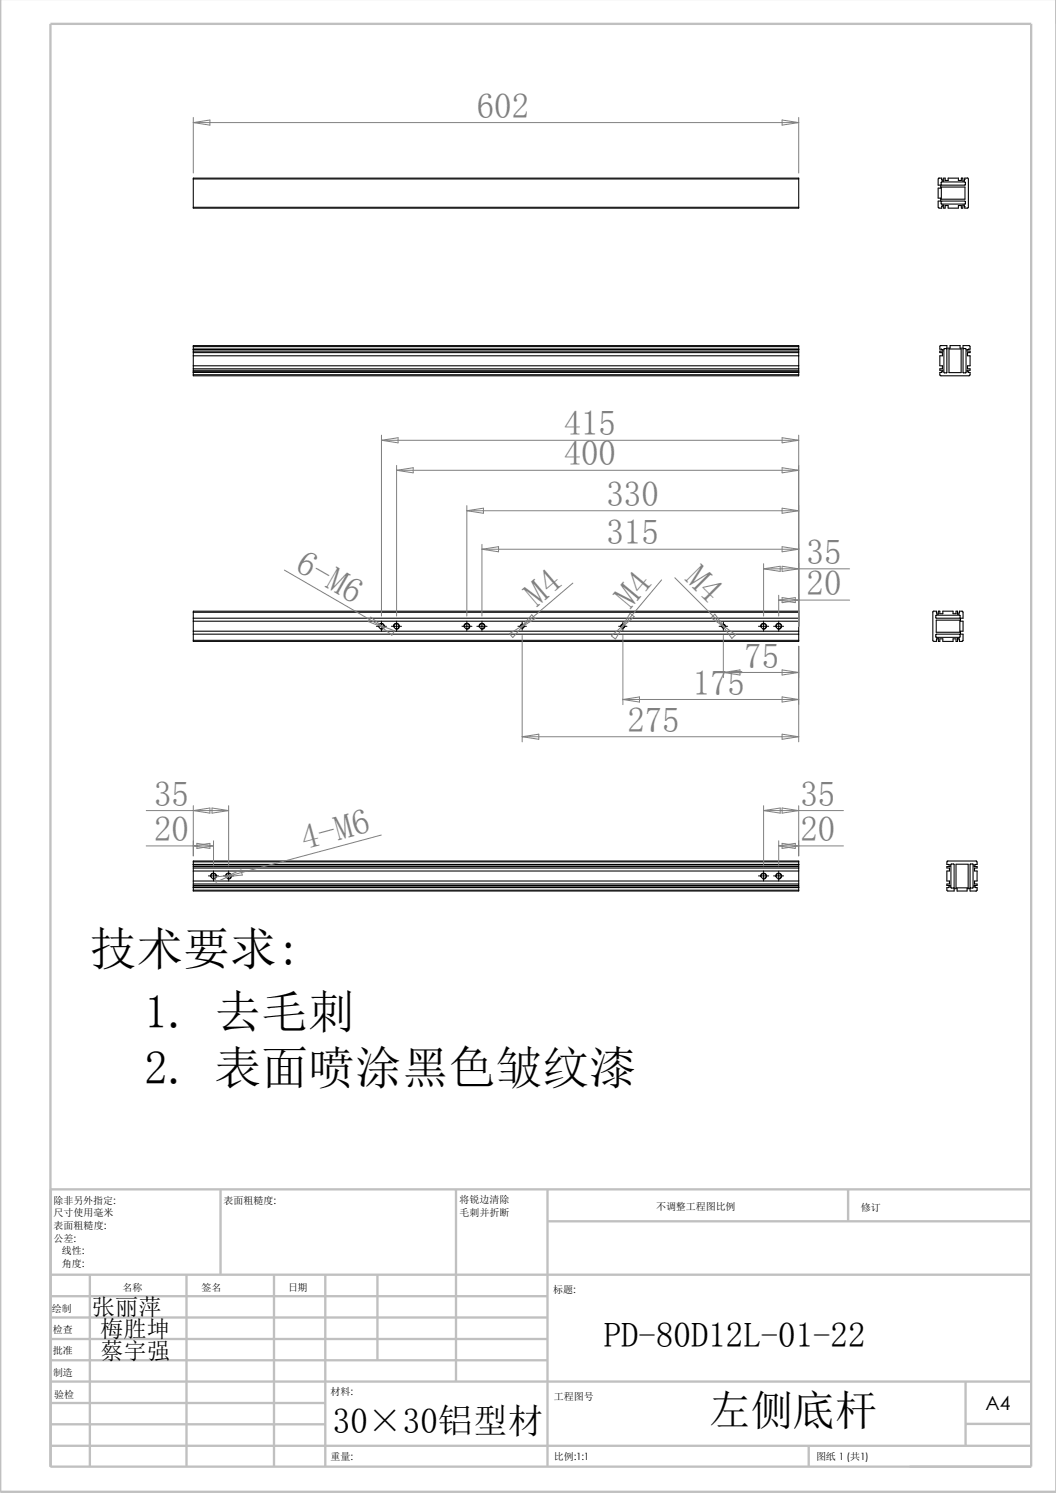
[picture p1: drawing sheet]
<svg xmlns="http://www.w3.org/2000/svg" width="210mm" height="297mm" viewBox="0 0 210 297" stroke-linecap="round" stroke-linejoin="round" font-family="sans-serif">
<g fill="none" stroke="#c0c0c0" stroke-width=".47">
<path d="M0 -.1v296.9h210M10 4.7h195.1v287.1h-195.1zM43.9 236.6v17M90.7 236.6v38.2M108.9 236.6v55.2M168.7 236.5v6.4M205.1 236.6h-195v55.2M10.1 253.6h195M10.1 257.9h98.8M17.9 253.6v38.2M37.1 253.6v38.2M54.5 253.6v38.2"/>
<path d="M64.7 253.6v38.2M75.1 253.6v17M108.9 243h96.2M10.1 270.6h98.8M10.1 266.4h98.8M10.1 262.1h98.8M10.1 279.1h54.6M10.1 274.8h195M192 274.7v12.8M10.1 287.6h195M10.1 283.3h54.6M160.8 287.5v4.3"/>
<path d="M192 283.3h13.1"/>
</g>
<g fill="none" stroke="#000" stroke-width=".21">
<path d="M38.4 35.6v-.2h120.4v.2M38.4 35.6h120.4M38.4 35.6v5.6M158.8 35.6v5.6M187.2 36.2h4.7l.1 .1v.4l-4.8 .1zM187.2 37.2h4.7v2.4h-4.7zM187.3 35.7l.1 .3h.3v-.6h.3v.5h.6v-.5h2v.5h.6v-.5h.3v.6h.3l.1-.3M187.3 35.7v-.3h-.7v.2v1.2h.5v.6h-.5v2h.5v.6h-.5v1.3l.7 .1v-.3M187.3 35.7h.1M191.9 35.7h.1M192.4 35.4l.2 .2v5.6l-.1 .2h-.6v-.3M192.4 35.4h-.5v.3"/>
<path d="M38.4 41.2v.2h120.4v-.2M38.4 41.2h120.4M187.2 40h4.7l.1 .6h-4.8zM187.3 41.1l.1-.3h.3v.6h.3v-.5h.6v.5h2v-.5h.6v.5h.3v-.6h.3l.1 .3M187.3 41.1h.1M191.9 41.1h.1M38.4 69v-.3h120.4v.3M38.4 74.5v.3h120.4v-.3M38.4 69.5v.1M38.4 74h.1M38.4 69v.5M38.4 69.6v4.4"/>
<path d="M38.4 74v.5M38.4 69h120.4M38.4 69.5h120.5M38.4 69.8h120.4M38.4 70.1h120.4M38.4 72.8h120.4M38.4 70.8h120.4M38.4 73.7h120.4M38.4 73.4h120.4M38.4 74.5h120.4M38.4 74.1h120.4M38.4 69.6h120.4"/>
<path d="M38.4 74h120.4M158.8 69v.6M158.8 74h.1M158.8 69.6v4.4M158.8 74v.5M187.2 69.5l.3 .1v.2h-.6v.3h.5v.7h-.5v2h.5v.6h-.5v.3h.6v.3l-.6 .1 .1 .6 5.7 .1 .2-.2v-.5l-.6-.1v-.3h.6v-.3h-.5v-.6h.5v-2h-.5v-.7h.5v-.3h-.6v-.2l.6-.1-.1-.8h-1.3v.6h-.6v-.6h-2v.6h-.6v-.6h-1.3l-.1 .8h.3M187.7 69.4h.6v4.8l-.6-.1zM188.7 69.4h2.4v4.7h-2.4zM191.5 69.4h.6v4.8l-.6-.1zM38.4 121.8v-.2h120.4v.2M38.4 127.4v.2h120.4v-.2M38.4 121.8v5.6"/>
<path d="M38.4 121.8h120.4M38.4 123h120.4M38.4 123.6h120.4M38.4 125.6h120.4M38.4 127.4h120.4M38.4 126.2h120.4M158.8 121.8v5.6M186.1 126.2h4.7h.1v.5l-4.7 .1zM186.1 122.4h4.8v.5l-4.7 .1zM186.2 123.4h4.7v2.4h-4.7zM186.2 121.9l.1 .3h.3v-.6h.3v.5h.6v-.5h2v.5h.6v-.5h.3v.6h.3l.1-.3M186.2 127.3l.1-.3h.3v.6h.3v-.5h.6v.5h2v-.5h.6v.5h.3v-.6h.3l.1 .3"/>
<path d="M186.2 121.9v-.3l-.7 .1v5.8l.7 .1v-.3M186.2 121.9h.1M186.2 127.3h.1M190.8 121.9v-.3h.6l.1 .2v1.2h-.5v.6h.5v2h-.5v.6h.5v1.3l-.7 .1v-.3M190.8 121.9h.1M190.8 127.3h.1M38.4 171.4v-.1h120.4v.1M38.4 177.1v.1h120.4v-.1M38.4 172h120.4zM38.4 176.4v.1M38.4 171.4v5M38.4 176.5v.6"/>
<path d="M38.4 171.4h120.4M38.4 172h120.4M38.4 172.7h120.4M38.4 172.4h120.4M38.4 173.3h120.4M38.4 175.3h120.4M38.4 175.9h120.4M38.4 176.1h120.4M38.4 176.6h120.4M38.4 177.1h120.4M38.4 176.4h120.4M38.4 176.5h120.4"/>
<path d="M158.8 176.4v.1M158.8 171.4v5M158.8 176.5v.6M188.3 171.4v.6h.6v.4h-.6v.3h.5v.6h-.5v2h.5v.6h-.5v.2h.6v.3l-.6 .2v.6h1.4v-.4h.6v.4h2v-.4h.6v.4h1.2M188.3 171.4l.1-.1h5.8l.1 .7h-.6v.4h.6v.3h-.5v.6h.5v2h-.5v.6h.5v.2h-.6v.3l.6 .2v.5l-.2 .2M189.1 171.9l.6 .1v4.7l-.6-.1zM190.1 171.9h2.4v4.7h-2.4zM193 171.9h.5v4.8l-.6-.1z"/>
<circle cx="75.9" cy="124.6" r=".51"/>
<circle cx="78.9" cy="124.6" r=".51"/>
<circle cx="92.8" cy="124.6" r=".52"/>
<circle cx="95.8" cy="124.6" r=".51"/>
<circle cx="103.8" cy="124.6" r=".34"/>
<circle cx="123.9" cy="124.6" r=".33"/>
<circle cx="143.8" cy="124.6" r=".33"/>
<circle cx="151.8" cy="124.6" r=".51"/>
<circle cx="154.9" cy="124.6" r=".51"/>
<circle cx="42.5" cy="174.2" r=".51"/>
<circle cx="45.4" cy="174.3" r=".49"/>
<circle cx="151.9" cy="174.3" r=".49"/>
<circle cx="154.8" cy="174.2" r=".51"/>
</g>
<g fill="none" stroke="#808080" stroke-width=".2">
<path d="M38.4 23.4v11M38.4 24.4h120.4M38.4 24.4l3.3-.5v1zM155.5 23.9l3.3 .5-3.3 .5zM158.8 23.4v11M75.9 86.6v36M75.9 87.6h82.9M75.9 87.6l3.3-.5v1zM78.9 92.6v30M78.9 93.6h79.9M78.9 93.6l3.3-.6v1.1zM155.5 87.1l3.3 .5-3.3 .5z"/>
<path d="M155.5 93l3.3 .6-3.3 .5zM158.8 86.6v38M56.6 113.4l18.7 10.9M92.8 100.6v22M92.8 101.6h66M92.8 101.6l3.3-.5v1zM95.8 108.3v14.3M95.8 109.3h63M95.8 109.3l3.3-.5v1zM113.9 116l-9.8 8.3M131.6 115.4l-7.5 8.8M134.2 114.9l9.4 9.4"/>
<path d="M151.8 113.2l3.4-.6v1.1zM151.8 112.1v10.5M151.8 113.2h17.2M154.9 118.4v4.2M154.9 119.4h14.1M154.9 119.4l3.3-.5v1zM155.5 101.1l3.3 .5-3.3 .5zM155.5 108.8l3.3 .5-3.3 .5zM155.5 112.6l3.3 .6-3.3 .5zM155.5 118.9l3.3 .5-3.3 .5zM73.7 122.8l2.7 2.1-3.2-1.2zM75.3 124.3l3.1 1.2-.5 .9z"/>
<path d="M75.3 124.3l1.1 .6M101.3 126.1l2.8-1.8-2.1 2.5zM103.8 126.4v21.2M104.1 124.3l-.6 .5M105.7 122.3l.7 .8-2.9 1.7zM121.6 126.5l2.5-2.3-1.7 2.9zM123.9 126.4v13.8M123.9 139.1h34.9M123.9 139.1l3.3-.5v1.1zM124.1 124.2l-.5 .7M125.3 122l.8 .7-2.5 2.2zM141.4 122.9l.8-.7 1.9 2.6z"/>
<path d="M143.6 124.3l.5 .5M143.6 124.3l2.7 2-.8 .7zM143.8 126.4v8.4M143.8 133.8h15M143.8 133.8l3.4-.5v1zM155.5 133.3l3.3 .5-3.3 .5zM155.5 138.6l3.3 .5-3.3 .6zM158.8 128.6v19M103.8 146.6h55M103.8 146.6l3.3-.6v1.1zM155.5 146l3.3 .6-3.3 .5zM29.1 168.3h13.4"/>
<path d="M29.1 161.2h16.4M38.4 160.3v10M38.4 161.2l3.3-.5v1.1zM38.4 168.3l3.3-.5v1zM39.2 167.8l3.3 .5-3.3 .5zM42.2 160.7l3.3 .5-3.3 .6zM42.5 167.3v5M42.7 174.5l3.3-.4-3 1.4zM44.9 174.4l3-1.3 .3 1zM45.5 160.3v12M46 174.1l-1.1 .3M75.8 166.1l-29.8 8"/>
<path d="M151.8 160.3v12M151.8 161.2l3.4-.5v1.1zM151.8 161.2h15.9M154.9 167.3v5M154.9 168.3l3.3-.5v1zM154.9 168.3h12.8M155.5 160.7l3.3 .5-3.3 .6zM155.5 167.8l3.3 .5-3.3 .5zM158.8 160.3v10"/>
</g>
<g fill="none" stroke="#000" stroke-width=".2">
<path d="M74.8 124.6h2M75.3 124.7a.59 .59 0 0 1 .5-.7 .59 .59 0 0 1 .6 .6 .59 .59 0 0 1-.7 .5M75.9 123.6v2M77.9 124.6h1.9M78.3 124.7a.59 .59 0 0 1 .5-.7 .59 .59 0 0 1 .6 .6 .59 .59 0 0 1-.7 .5M78.9 123.6v2M91.9 124.6h2M92.3 124.7a.59 .59 0 0 1 .5-.7 .59 .59 0 0 1 .6 .6 .59 .59 0 0 1-.7 .5M92.8 123.6v2M94.8 124.6h2.1M95.2 124.7a.6 .6 0 0 1 .6-.7 .6 .6 0 0 1 .6 .6 .6 .6 0 0 1-.7 .5M95.8 123.6v2"/>
<path d="M103 124.6h1.7M103.5 124.7a.39 .39 0 0 1 .3-.5 .39 .39 0 0 1 .4 .4 .39 .39 0 0 1-.4 .4M103.8 123.7v1.7M123 124.6h1.7M123.4 124.7a.41 .41 0 0 1 .4-.5 .41 .41 0 0 1 .4 .4 .41 .41 0 0 1-.5 .4M123.9 123.7v1.7M143 124.6h1.7M143.5 124.7a.39 .39 0 0 1 .3-.5 .39 .39 0 0 1 .4 .4 .39 .39 0 0 1-.4 .4M143.8 123.7v1.7M150.8 124.6h2.1M151.3 124.7a.6 .6 0 0 1 .5-.7 .6 .6 0 0 1 .6 .6 .6 .6 0 0 1-.7 .5M151.8 123.6v2"/>
<path d="M153.8 124.6h2M154.3 124.7a.6 .6 0 0 1 .5-.7 .6 .6 0 0 1 .6 .6 .6 .6 0 0 1-.7 .5M154.9 123.6v2M41.4 174.2h2M41.9 174.4a.59 .59 0 0 1 .5-.7 .59 .59 0 0 1 .6 .6 .59 .59 0 0 1-.7 .5M42.5 173.3v2M44.4 174.2h2M44.9 174.4a.59 .59 0 0 1 .5-.7 .59 .59 0 0 1 .6 .6 .59 .59 0 0 1-.7 .5M45.5 173.3v2M150.8 174.2h2.1M151.3 174.4a.6 .6 0 0 1 .5-.7 .6 .6 0 0 1 .6 .6 .6 .6 0 0 1-.7 .5M151.8 173.3v2"/>
<path d="M153.8 174.2h2M154.3 174.4a.6 .6 0 0 1 .5-.7 .6 .6 0 0 1 .6 .6 .6 .6 0 0 1-.7 .5M154.9 173.3v2"/>
</g>
<g font-size="9.3">
<text x="17.9" y="191.9">技术要求:</text>
<text x="28.7" y="204.6">1. 去毛刺</text>
<text x="28.7" y="215.7">2. 表面喷涂黑色皱纹漆</text>
</g>
<text font-size="8.4" x="141" y="283.4">左侧底杆</text>
<g font-size="6.9" fill="#808080">
<text x="94.8" y="23.4">602</text>
<text x="112.1" y="86.6">415</text>
<text x="112.1" y="92.6">400</text>
<text x="120.6" y="100.6">330</text>
<text x="58.4" y="113.3" transform="rotate(30 58.4 113.3)">6-M6</text>
<text x="120.6" y="108.3">315</text>
<text x="160.4" y="112.2">35</text>
<text x="136" y="115.4" transform="rotate(45 136 115.4)">M4</text>
<text x="160.4" y="118.4">20</text>
<text x="106.8" y="120.9" transform="rotate(-40 106.8 120.9)">M4</text>
<text x="125.4" y="121.4" transform="rotate(-50 125.4 121.4)">M4</text>
<text x="148" y="132.8">75</text>
<text x="137.8" y="138.2">175</text>
<text x="124.8" y="145.6">275</text>
<text x="30.7" y="160.3">35</text>
<text x="159.2" y="160.3">35</text>
<text x="30.7" y="167.3">20</text>
<text x="159.2" y="167.3">20</text>
<text x="60.5" y="169.1" transform="rotate(-15 60.5 169.1)">4-M6</text>
</g>
<g font-size="6.9">
<text x="120.1" y="268">PD-80D12L-01-22</text>
<text x="66.2" y="285">30×30铝型材</text>
</g>
<g font-size="4.6">
<text x="18.2" y="261.5">张丽萍</text>
<text x="19.9" y="266">梅胜坤</text>
<text x="19.9" y="270.3">蔡宇强</text>
</g>
<text font-size="3.9" x="196" y="280.4">A4</text>
<g font-size="2">
<text x="10.7" y="239.5">除非另外指定:</text>
<text x="44.5" y="239.5">表面粗糙度:</text>
<text x="91.4" y="239.4">将锐边清除</text>
<text x="10.7" y="242">尺寸使用毫米</text>
<text x="10.7" y="244.5">表面粗糙度:</text>
<text x="91.4" y="241.9">毛刺并折断</text>
<text x="130.5" y="240.8">不调整工程图比例</text>
<text x="171.2" y="241">修订</text>
<text x="10.7" y="247">公差:</text>
<text x="12.3" y="252">角度:</text>
<text x="12.3" y="249.5">线性:</text>
<text x="24.4" y="256.9">名称</text>
<text x="40.1" y="256.8">签名</text>
<text x="57.3" y="256.8">日期</text>
<text x="110" y="257.1">标题:</text>
<text x="10.3" y="261">绘制</text>
<text x="10.5" y="269.3">批准</text>
<text x="10.5" y="265.3">检查</text>
<text x="10.5" y="273.6">制造</text>
<text x="10.8" y="278">验检</text>
<text x="65.7" y="277.4">材料:</text>
<text x="110.2" y="278.5">工程图号</text>
<text x="65.7" y="290.4">重量:</text>
<text x="110.2" y="290.5">比例:1:1</text>
<text x="162.3" y="290.4">图纸 1 (共1)</text>
</g>
</svg>
